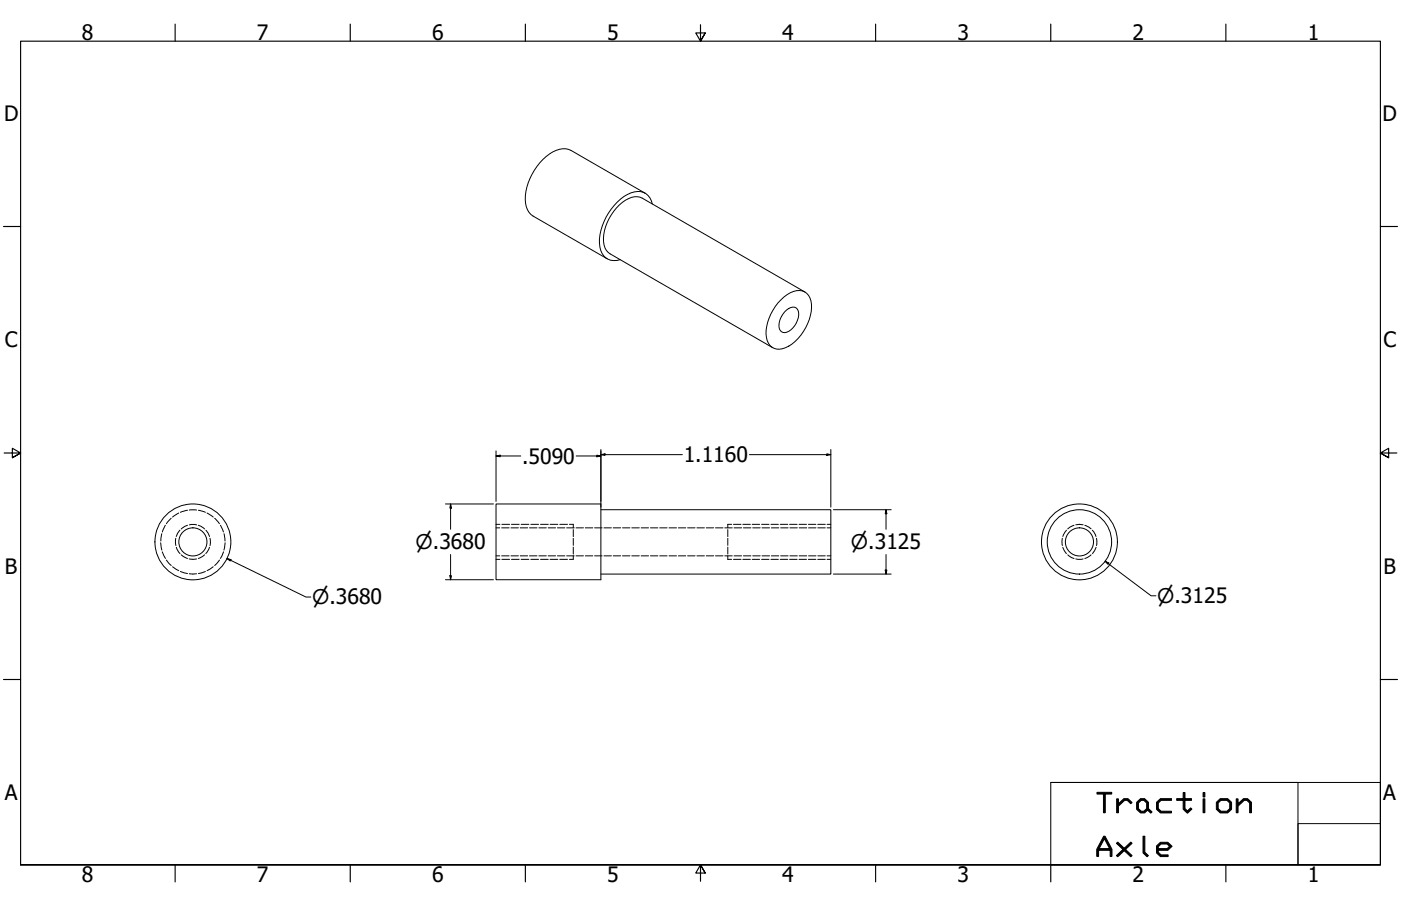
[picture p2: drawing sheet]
<svg xmlns="http://www.w3.org/2000/svg" width="864mm" height="559mm" viewBox="0 0 864 559" stroke-linecap="round" stroke-linejoin="round" font-family="sans-serif">
<!-- layer: Hidden (ANSI) -->
<g fill="none" stroke="#000" stroke-width=".62">
<path d="M106 320l-3 3M110 316l-4 3M116 315l-5 1M117 315h4M122 315l5 1M128 316l3 3M132 320l3 3M99 335l1 4M100 329l-1 5M102 324l-2 4M136 324l2 4M138 329l1 5"/>
<path d="M139 335l-1 4M306 326h2M309 326h5M315 326h5M321 326h4M326 326h5M332 326h5M338 326h4M344 326h4M349 326h5M353 323v3M353 327v4"/>
<path d="M353 332v4M353 337v5M355 326h5M361 326h4M367 326h4M372 326h5M378 326h5M384 326h4M389 326h5M395 326h5M401 326h5M407 326h4"/>
<path d="M412 326h5M418 326h5M424 326h4M430 326h4M435 326h5M441 326h5M447 326h4M449 323v3M449 327v4M449 332v4M449 337v5M453 326h4"/>
<path d="M458 326h5M464 326h5M470 326h4M475 326h5M481 326h5M487 326h4M493 326h4M498 326h5M504 326h5M510 326h2M100 340l2 4M103 345l3 4"/>
<path d="M106 350l4 2M111 352l5 2M117 354h4M127 352l-5 2M131 350l-3 2M135 345l-3 4M138 340l-2 4M306 343h2M309 343h5M315 343h5M321 343h4M326 343h5"/>
<path d="M332 343h5M338 343h4M344 343h4M349 343h5M353 343v2M355 343h5M361 343h4M367 343h4M372 343h5M378 343h5M384 343h4M389 343h5"/>
<path d="M395 343h5M401 343h5M407 343h4M412 343h5M418 343h5M424 343h4M430 343h4M435 343h5M441 343h5M447 343h4M449 343v2M453 343h4"/>
<path d="M458 343h5M464 343h5M470 343h4M475 343h5M481 343h5M487 343h4M493 343h4M498 343h5M504 343h5M510 343h2"/>
</g>
<!-- layer: Hidden Narrow (ANSI) -->
<g fill="none" stroke="#000" stroke-width=".62">
<path d="M108 332v4M109 338l2 3M111 327l-2 4M116 324l-4 2M117 324h4M122 324l4 2M127 327l2 4M129 338l-2 3M129 332v4M306 323h2M309 323h5M315 323h5"/>
<path d="M321 323h5M327 323h5M333 323h5M339 323h5M345 323h5M351 323h2M449 323h2M452 323h5M458 323h5M464 323h4M469 323h5M475 323h5"/>
<path d="M481 323h5M487 323h4M493 323h4M498 323h5M504 323h5M510 323h2M655 332v4M655 338l2 3M657 327l-2 4M662 324l-4 2M663 324h5M669 324l4 2"/>
<path d="M673 327l3 4M676 338l-3 3M676 332v4M112 342l4 2M117 345h4M126 342l-4 2M306 345h2M309 345h5M315 345h5M321 345h5M327 345h5M333 345h5"/>
<path d="M339 345h5M345 345h5M351 345h2M449 345h2M452 345h5M458 345h5M464 345h4M469 345h5M475 345h5M481 345h5M487 345h4M493 345h4"/>
<path d="M498 345h5M504 345h5M510 345h2M658 342l4 2M663 345h5M673 342l-4 2"/>
</g>
<!-- layer: Visible (ANSI) -->
<g fill="none" stroke="#000" stroke-width=".62">
<path d="M398 119l-46-26a14 14 0 0 0-15 4 34 34 0 0 0-13 31 10 10 0 0 0 5 5l45 27M402 126a9 9 0 0 0-15-6 35 35 0 0 0-17 32 9 9 0 0 0 12 8M481 185a13 13 0 0 1 15-5 12 12 0 0 1 4 15 27 27 0 0 1-19 20 8 8 0 0 1-9-9 31 31 0 0 1 9-21zM484 192l1-1a4 4 0 0 1 5-1 4 4 0 0 1 2 5 11 11 0 0 1-9 10 7 7 0 0 1-1-10zM496 180l-100-58a12 12 0 0 0-14 4 27 27 0 0 0-9 27l3 4 100 57M306 311h64v47h-64zM370 314h142v40h-142"/>
<circle cx="119" cy="334" r="9"/>
<circle cx="119" cy="334" r="23"/>
<circle cx="665" cy="334" r="23"/>
<circle cx="665" cy="334" r="9"/>
<circle cx="665" cy="334" r="20"/>
</g>
<!-- layer: Border (ANSI) -->
<g fill="none" stroke="#000" stroke-width=".7">
<path d="M108 15v10M216 15v10M324 15v10M432 15v10l-3-5h6l-3 5 3-5M540 15v10M648 15v10M756 15v10M2 140h11M851 140h10M3 279h10l-5-3v6l5-3-5 3M861 279h-10l5-3v6l-5-3 5 3M2 419h11"/>
<path d="M851 419h10M13 533v-508h838v508h-838h838M108 533v11M216 533v11M324 533v11M435 538l-3-5 3 5h-6l3-5v11M540 533v11M648 533v11M756 533v11"/>
</g>
<!-- layer: Title (ANSI) -->
<path d="M648 483h152v50h-152zM648 483h203v25M800 508h51v25h-51z" fill="none" stroke="#000" stroke-width=".62"/>
<!-- layer: Dimension (ANSI) -->
<g fill="none" stroke="#000" stroke-width=".62">
<path d="M306 278v31M370 277v36M510 280h2l-2 1zM512 277v36M306 281h2v1zM306 281h15M355 281h15M368 281h2l-2 1zM370 280h3v1zM370 280h51M462 280h50M275 311h29"/>
<path d="M278 311v2h-1zM278 311v15M514 314h35M546 314l1 3h-1zM546 314v12M140 344l2 1v1zM140 344l49 24h3M275 358h29M277 355h1v3zM278 342v16M514 354h35M546 352h1l-1 2z"/>
<path d="M546 342v12M681 346l3 1-1 1zM681 346l29 21h3"/>
</g>
<path d="M370 280h3v1zM306 281h2v1zM368 281h2l-2 1zM510 280h2l-2 1zM278 311v2h-1zM546 314l1 3h-1zM140 344l2 1v1zM277 355h1v3zM546 352h1l-1 2zM681 346l3 1-1 1z" fill="#000"/>
<g font-size="17.2">
<text x="674" y="501">Traction</text>
<text x="674" y="528">Axle</text>
</g>
<g font-size="13.1">
<text x="50" y="24">8</text>
<text x="158" y="24">7</text>
<text x="266" y="24">6</text>
<text x="374" y="24">5</text>
<text x="482" y="24">4</text>
<text x="590" y="24">3</text>
<text x="698" y="24">2</text>
<text x="806" y="24">1</text>
<text x="2" y="75">D</text>
<text x="852" y="75">D</text>
<text x="3" y="214">C</text>
<text x="853" y="214">C</text>
<text x="322" y="286">.5090</text>
<text x="421" y="285">1.1160</text>
<text x="3" y="354">B</text>
<text x="853" y="354">B</text>
<text x="3" y="494">A</text>
<text x="853" y="494">A</text>
<text x="50" y="544">8</text>
<text x="158" y="544">7</text>
<text x="266" y="544">6</text>
<text x="374" y="544">5</text>
<text x="482" y="544">4</text>
<text x="590" y="544">3</text>
<text x="698" y="544">2</text>
<text x="806" y="544">1</text>
</g>
<g font-size="12.4">
<text x="256" y="339">⌀.3680</text>
<text x="525" y="339">⌀.3125</text>
<text x="192" y="373">⌀.3680</text>
<text x="713" y="372">⌀.3125</text>
</g>
</svg>
